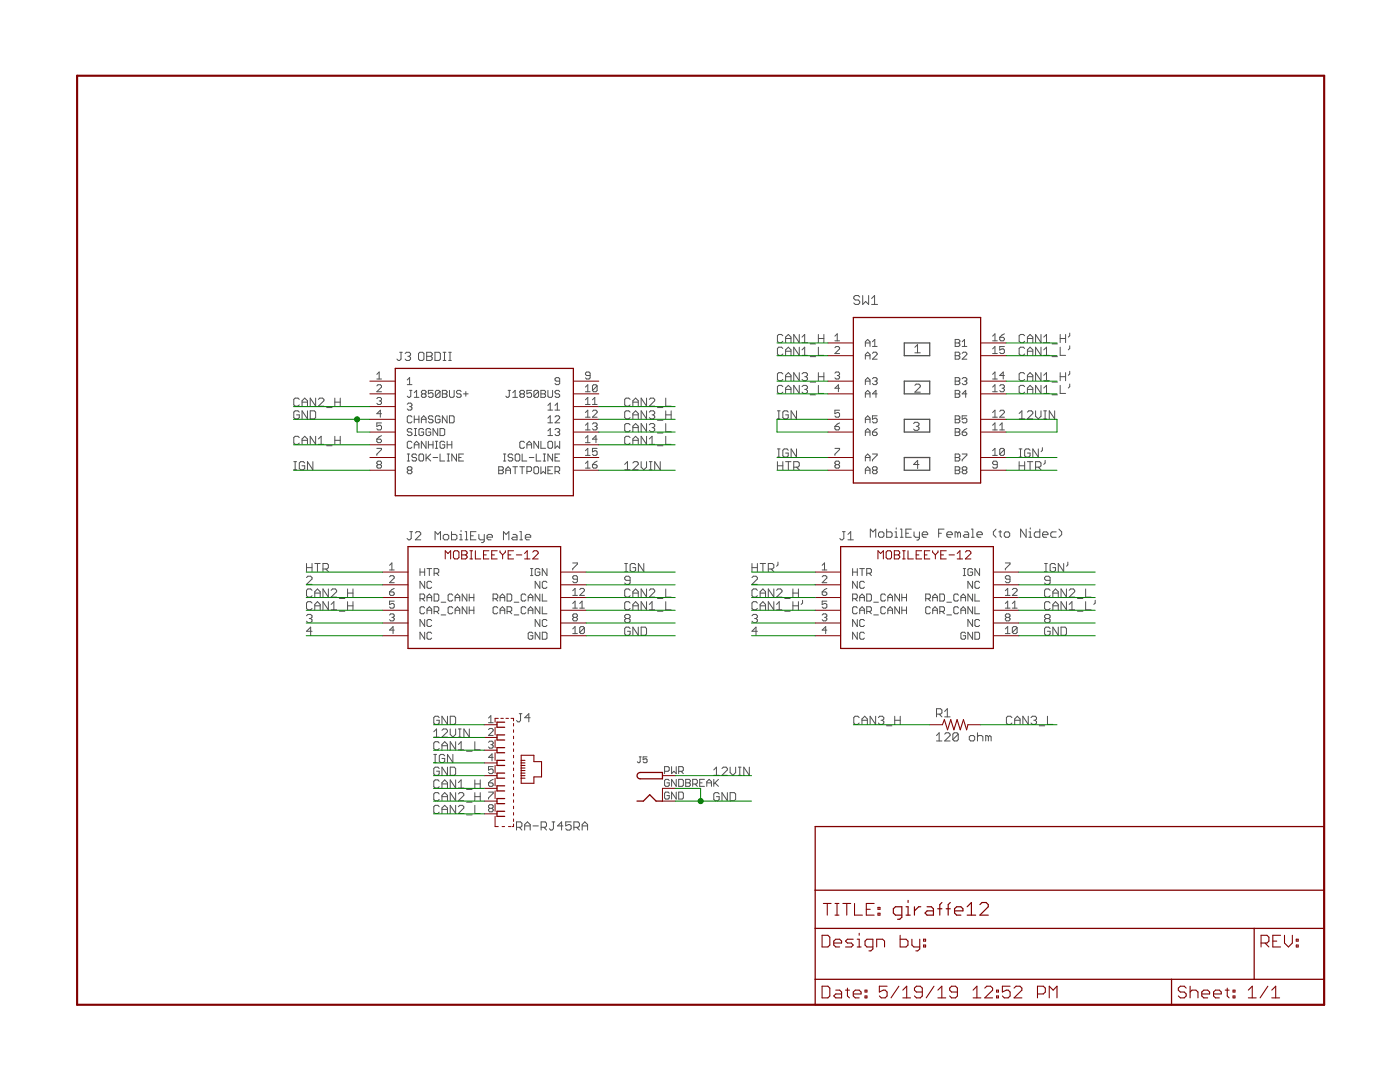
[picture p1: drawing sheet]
<?xml version="1.0" encoding="utf-8"?>
<!DOCTYPE eagle SYSTEM "eagle.dtd">
<!--
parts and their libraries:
SparkFun-Aesthetics: Licensing: Creative Commons ShareAlike 4.0 International - https://creativecommons.org/licenses/by-sa/4.0
SparkFun-Aesthetics: Released under the Creative Commons Attribution Share-Alike 4.0 License
SparkFun-Aesthetics: https://creativecommons.org/licenses/by-sa/4.0
-->
<eagle version="9.2.2">
<drawing>
<settings>
<setting alwaysvectorfont="yes"/>
<setting keepoldvectorfont="yes"/>
<setting verticaltext="up"/>
</settings>
<grid distance="0.1" unitdist="inch" unit="inch" style="lines" multiple="1" display="no" altdistance="0.01" altunitdist="inch" altunit="inch"/>
<schematic xreflabel="%F%N/%S.%C%R" xrefpart="/%S.%C%R">
<libraries>
<library name="comma.ai">
<symbols>
<symbol name="MOBILEEYE-12">
<pin name="HTR" x="-20.32" y="5.08" length="middle"/>
<pin name="NC" x="-20.32" y="2.54" length="middle"/>
<pin name="NC@1" x="-20.32" y="-5.08" length="middle"/>
<pin name="NC@2" x="-20.32" y="-7.62" length="middle"/>
<pin name="RAD_CANH" x="-20.32" y="0" length="middle"/>
<pin name="CAR_CANH" x="-20.32" y="-2.54" length="middle"/>
<pin name="IGN" x="20.32" y="5.08" length="middle" rot="R180"/>
<pin name="GND" x="20.32" y="-7.62" length="middle" rot="R180"/>
<pin name="NC@4" x="20.32" y="-5.08" length="middle" rot="R180"/>
<pin name="NC@5" x="20.32" y="2.54" length="middle" rot="R180"/>
<pin name="RAD_CANL" x="20.32" y="0" length="middle" rot="R180"/>
<pin name="CAR_CANL" x="20.32" y="-2.54" length="middle" rot="R180"/>
<wire x1="-15.24" y1="-10.16" x2="-15.24" y2="10.16" width="0.254" layer="94"/>
<wire x1="-15.24" y1="10.16" x2="15.24" y2="10.16" width="0.254" layer="94"/>
<wire x1="15.24" y1="10.16" x2="15.24" y2="-10.16" width="0.254" layer="94"/>
<wire x1="15.24" y1="-10.16" x2="-15.24" y2="-10.16" width="0.254" layer="94"/>
<text x="-15.494" y="11.43" size="1.778" layer="95">&gt;NAME</text>
<text x="-7.874" y="7.62" size="1.778" layer="94">MOBILEEYE-12</text>
</symbol>
<symbol name="JACK8SH">
<wire x1="1.524" y1="10.668" x2="0" y2="10.668" width="0.254" layer="94"/>
<wire x1="0" y1="10.668" x2="0" y2="9.652" width="0.254" layer="94"/>
<wire x1="0" y1="9.652" x2="1.524" y2="9.652" width="0.254" layer="94"/>
<wire x1="1.524" y1="8.128" x2="0" y2="8.128" width="0.254" layer="94"/>
<wire x1="0" y1="8.128" x2="0" y2="7.112" width="0.254" layer="94"/>
<wire x1="0" y1="7.112" x2="1.524" y2="7.112" width="0.254" layer="94"/>
<wire x1="1.524" y1="5.588" x2="0" y2="5.588" width="0.254" layer="94"/>
<wire x1="0" y1="5.588" x2="0" y2="4.572" width="0.254" layer="94"/>
<wire x1="0" y1="4.572" x2="1.524" y2="4.572" width="0.254" layer="94"/>
<wire x1="1.524" y1="3.048" x2="0" y2="3.048" width="0.254" layer="94"/>
<wire x1="0" y1="3.048" x2="0" y2="2.032" width="0.254" layer="94"/>
<wire x1="0" y1="2.032" x2="1.524" y2="2.032" width="0.254" layer="94"/>
<wire x1="1.524" y1="0.508" x2="0" y2="0.508" width="0.254" layer="94"/>
<wire x1="0" y1="0.508" x2="0" y2="-0.508" width="0.254" layer="94"/>
<wire x1="0" y1="-0.508" x2="1.524" y2="-0.508" width="0.254" layer="94"/>
<wire x1="1.524" y1="-2.032" x2="0" y2="-2.032" width="0.254" layer="94"/>
<wire x1="0" y1="-2.032" x2="0" y2="-3.048" width="0.254" layer="94"/>
<wire x1="0" y1="-3.048" x2="1.524" y2="-3.048" width="0.254" layer="94"/>
<wire x1="1.524" y1="-4.572" x2="0" y2="-4.572" width="0.254" layer="94"/>
<wire x1="0" y1="-4.572" x2="0" y2="-5.588" width="0.254" layer="94"/>
<wire x1="0" y1="-5.588" x2="1.524" y2="-5.588" width="0.254" layer="94"/>
<wire x1="1.524" y1="-7.112" x2="0" y2="-7.112" width="0.254" layer="94"/>
<wire x1="0" y1="-7.112" x2="0" y2="-8.128" width="0.254" layer="94"/>
<wire x1="0" y1="-8.128" x2="1.524" y2="-8.128" width="0.254" layer="94"/>
<wire x1="-0.381" y1="-10.16" x2="0.254" y2="-10.16" width="0.127" layer="94"/>
<wire x1="1.016" y1="-10.16" x2="1.524" y2="-10.16" width="0.127" layer="94"/>
<wire x1="2.286" y1="-10.16" x2="2.794" y2="-10.16" width="0.127" layer="94"/>
<wire x1="3.048" y1="-10.16" x2="3.302" y2="-10.16" width="0.127" layer="94"/>
<wire x1="3.302" y1="-10.16" x2="3.302" y2="-9.652" width="0.127" layer="94"/>
<wire x1="3.302" y1="9.906" x2="3.302" y2="10.414" width="0.127" layer="94"/>
<wire x1="3.302" y1="10.922" x2="3.302" y2="11.43" width="0.127" layer="94"/>
<wire x1="3.302" y1="11.43" x2="2.794" y2="11.43" width="0.127" layer="94"/>
<wire x1="2.286" y1="11.43" x2="1.778" y2="11.43" width="0.127" layer="94"/>
<wire x1="1.27" y1="11.43" x2="0.762" y2="11.43" width="0.127" layer="94"/>
<wire x1="0.254" y1="11.43" x2="-0.381" y2="11.43" width="0.127" layer="94"/>
<wire x1="-0.381" y1="11.43" x2="-0.381" y2="10.668" width="0.127" layer="94"/>
<wire x1="-0.381" y1="9.652" x2="-0.381" y2="8.128" width="0.127" layer="94"/>
<wire x1="-0.381" y1="7.112" x2="-0.381" y2="5.588" width="0.127" layer="94"/>
<wire x1="-0.381" y1="4.572" x2="-0.381" y2="3.048" width="0.127" layer="94"/>
<wire x1="-0.381" y1="2.032" x2="-0.381" y2="0.508" width="0.127" layer="94"/>
<wire x1="-0.381" y1="-0.508" x2="-0.381" y2="-2.032" width="0.127" layer="94"/>
<wire x1="-0.381" y1="-3.048" x2="-0.381" y2="-4.572" width="0.127" layer="94"/>
<wire x1="-0.381" y1="-5.588" x2="-0.381" y2="-7.112" width="0.127" layer="94"/>
<wire x1="-0.381" y1="-8.128" x2="-0.381" y2="-10.16" width="0.127" layer="94"/>
<wire x1="4.826" y1="4.064" x2="4.826" y2="3.048" width="0.1998" layer="94"/>
<wire x1="4.826" y1="3.048" x2="4.826" y2="2.54" width="0.1998" layer="94"/>
<wire x1="4.826" y1="2.54" x2="4.826" y2="2.032" width="0.1998" layer="94"/>
<wire x1="4.826" y1="2.032" x2="4.826" y2="1.524" width="0.1998" layer="94"/>
<wire x1="4.826" y1="1.524" x2="4.826" y2="1.016" width="0.1998" layer="94"/>
<wire x1="4.826" y1="1.016" x2="4.826" y2="0.508" width="0.1998" layer="94"/>
<wire x1="4.826" y1="0.508" x2="4.826" y2="0" width="0.1998" layer="94"/>
<wire x1="4.826" y1="0" x2="4.826" y2="-0.508" width="0.1998" layer="94"/>
<wire x1="4.826" y1="-0.508" x2="4.826" y2="-1.524" width="0.1998" layer="94"/>
<wire x1="4.826" y1="-1.524" x2="7.366" y2="-1.524" width="0.1998" layer="94"/>
<wire x1="7.366" y1="-1.524" x2="7.366" y2="-0.254" width="0.1998" layer="94"/>
<wire x1="7.366" y1="-0.254" x2="8.89" y2="-0.254" width="0.1998" layer="94"/>
<wire x1="8.89" y1="-0.254" x2="8.89" y2="2.794" width="0.1998" layer="94"/>
<wire x1="8.89" y1="2.794" x2="7.366" y2="2.794" width="0.1998" layer="94"/>
<wire x1="7.366" y1="2.794" x2="7.366" y2="4.064" width="0.1998" layer="94"/>
<wire x1="7.366" y1="4.064" x2="4.826" y2="4.064" width="0.1998" layer="94"/>
<wire x1="4.826" y1="3.048" x2="5.588" y2="3.048" width="0.1998" layer="94"/>
<wire x1="4.826" y1="2.54" x2="5.588" y2="2.54" width="0.1998" layer="94"/>
<wire x1="4.826" y1="2.032" x2="5.588" y2="2.032" width="0.1998" layer="94"/>
<wire x1="4.826" y1="1.524" x2="5.588" y2="1.524" width="0.1998" layer="94"/>
<wire x1="4.826" y1="1.016" x2="5.588" y2="1.016" width="0.1998" layer="94"/>
<wire x1="4.826" y1="0.508" x2="5.588" y2="0.508" width="0.1998" layer="94"/>
<wire x1="4.826" y1="0" x2="5.588" y2="0" width="0.1998" layer="94"/>
<wire x1="4.826" y1="-0.508" x2="5.588" y2="-0.508" width="0.1998" layer="94"/>
<wire x1="3.302" y1="8.636" x2="3.302" y2="9.144" width="0.127" layer="94"/>
<wire x1="3.302" y1="7.366" x2="3.302" y2="7.874" width="0.127" layer="94"/>
<wire x1="3.302" y1="6.096" x2="3.302" y2="6.604" width="0.127" layer="94"/>
<wire x1="3.302" y1="4.826" x2="3.302" y2="5.334" width="0.127" layer="94"/>
<wire x1="3.302" y1="3.556" x2="3.302" y2="4.064" width="0.127" layer="94"/>
<wire x1="3.302" y1="2.286" x2="3.302" y2="2.794" width="0.127" layer="94"/>
<wire x1="3.302" y1="1.016" x2="3.302" y2="1.524" width="0.127" layer="94"/>
<wire x1="3.302" y1="-0.254" x2="3.302" y2="0.254" width="0.127" layer="94"/>
<wire x1="3.302" y1="-1.524" x2="3.302" y2="-1.016" width="0.127" layer="94"/>
<wire x1="3.302" y1="-2.794" x2="3.302" y2="-2.286" width="0.127" layer="94"/>
<wire x1="3.302" y1="-4.064" x2="3.302" y2="-3.556" width="0.127" layer="94"/>
<wire x1="3.302" y1="-5.334" x2="3.302" y2="-4.826" width="0.127" layer="94"/>
<wire x1="3.302" y1="-6.604" x2="3.302" y2="-6.096" width="0.127" layer="94"/>
<wire x1="3.302" y1="-7.874" x2="3.302" y2="-7.366" width="0.127" layer="94"/>
<wire x1="3.302" y1="-9.144" x2="3.302" y2="-8.636" width="0.127" layer="94"/>
<text x="3.81" y="10.668" size="1.778" layer="95">&gt;NAME</text>
<text x="3.81" y="-10.922" size="1.778" layer="96">&gt;VALUE</text>
<pin name="1" x="-2.54" y="10.16" visible="pad" length="short" direction="pas" swaplevel="1"/>
<pin name="2" x="-2.54" y="7.62" visible="pad" length="short" direction="pas" swaplevel="1"/>
<pin name="3" x="-2.54" y="5.08" visible="pad" length="short" direction="pas" swaplevel="1"/>
<pin name="4" x="-2.54" y="2.54" visible="pad" length="short" direction="pas" swaplevel="1"/>
<pin name="5" x="-2.54" y="0" visible="pad" length="short" direction="pas" swaplevel="1"/>
<pin name="6" x="-2.54" y="-2.54" visible="pad" length="short" direction="pas" swaplevel="1"/>
<pin name="7" x="-2.54" y="-5.08" visible="pad" length="short" direction="pas" swaplevel="1"/>
<pin name="8" x="-2.54" y="-7.62" visible="pad" length="short" direction="pas" swaplevel="1"/>
</symbol>
<symbol name="OBDII">
<wire x1="-17.78" y1="12.7" x2="-17.78" y2="-12.7" width="0.254" layer="94"/>
<wire x1="-17.78" y1="-12.7" x2="17.78" y2="-12.7" width="0.254" layer="94"/>
<wire x1="17.78" y1="-12.7" x2="17.78" y2="12.7" width="0.254" layer="94"/>
<wire x1="17.78" y1="12.7" x2="-17.78" y2="12.7" width="0.254" layer="94"/>
<pin name="1" x="-22.86" y="10.16" length="middle"/>
<pin name="J1850BUS+" x="-22.86" y="7.62" length="middle"/>
<pin name="3" x="-22.86" y="5.08" length="middle"/>
<pin name="CHASGND" x="-22.86" y="2.54" length="middle"/>
<pin name="SIGGND" x="-22.86" y="0" length="middle"/>
<pin name="CANHIGH" x="-22.86" y="-2.54" length="middle"/>
<pin name="ISOK-LINE" x="-22.86" y="-5.08" length="middle"/>
<pin name="8" x="-22.86" y="-7.62" length="middle"/>
<pin name="9" x="22.86" y="10.16" length="middle" rot="R180"/>
<pin name="J1850BUS" x="22.86" y="7.62" length="middle" rot="R180"/>
<pin name="11" x="22.86" y="5.08" length="middle" rot="R180"/>
<pin name="12" x="22.86" y="2.54" length="middle" rot="R180"/>
<pin name="13" x="22.86" y="0" length="middle" rot="R180"/>
<pin name="CANLOW" x="22.86" y="-2.54" length="middle" rot="R180"/>
<pin name="ISOL-LINE" x="22.86" y="-5.08" length="middle" rot="R180"/>
<pin name="BATTPOWER" x="22.86" y="-7.62" length="middle" rot="R180"/>
<text x="-17.526" y="14.224" size="1.778" layer="95">&gt;NAME</text>
</symbol>
</symbols>
<devicesets>
<deviceset name="MOBILEEYE-12" prefix="J" uservalue="yes">
<gates>
<gate name="G$1" symbol="MOBILEEYE-12" x="0" y="0"/>
</gates>
<devices>
<device name="MALE" package="2X6-TE-RA">
<connects>
<connect gate="G$1" pin="CAR_CANH" pad="5"/>
<connect gate="G$1" pin="CAR_CANL" pad="11"/>
<connect gate="G$1" pin="GND" pad="10"/>
<connect gate="G$1" pin="HTR" pad="1"/>
<connect gate="G$1" pin="IGN" pad="7"/>
<connect gate="G$1" pin="NC" pad="2"/>
<connect gate="G$1" pin="NC@1" pad="3"/>
<connect gate="G$1" pin="NC@2" pad="4"/>
<connect gate="G$1" pin="NC@4" pad="8"/>
<connect gate="G$1" pin="NC@5" pad="9"/>
<connect gate="G$1" pin="RAD_CANH" pad="6"/>
<connect gate="G$1" pin="RAD_CANL" pad="12"/>
</connects>
<technologies>
<technology name=""/>
</technologies>
</device>
<device name="FEMALE" package="2X6-TE-FEMALE">
<connects>
<connect gate="G$1" pin="CAR_CANH" pad="5"/>
<connect gate="G$1" pin="CAR_CANL" pad="11"/>
<connect gate="G$1" pin="GND" pad="10"/>
<connect gate="G$1" pin="HTR" pad="1"/>
<connect gate="G$1" pin="IGN" pad="7"/>
<connect gate="G$1" pin="NC" pad="2"/>
<connect gate="G$1" pin="NC@1" pad="3"/>
<connect gate="G$1" pin="NC@2" pad="4"/>
<connect gate="G$1" pin="NC@4" pad="8"/>
<connect gate="G$1" pin="NC@5" pad="9"/>
<connect gate="G$1" pin="RAD_CANH" pad="6"/>
<connect gate="G$1" pin="RAD_CANL" pad="12"/>
</connects>
<technologies>
<technology name=""/>
</technologies>
</device>
</devices>
</deviceset>
<deviceset name="RA-RJ45" prefix="J">
<gates>
<gate name="G$1" symbol="JACK8SH" x="0" y="0"/>
</gates>
<devices>
<device name="RA" package="RA-RJ45">
<connects>
<connect gate="G$1" pin="1" pad="1"/>
<connect gate="G$1" pin="2" pad="2"/>
<connect gate="G$1" pin="3" pad="3"/>
<connect gate="G$1" pin="4" pad="4"/>
<connect gate="G$1" pin="5" pad="5"/>
<connect gate="G$1" pin="6" pad="6"/>
<connect gate="G$1" pin="7" pad="7"/>
<connect gate="G$1" pin="8" pad="8"/>
</connects>
<technologies>
<technology name=""/>
</technologies>
</device>
<device name="RA-2" package="RA-RJ45-2">
<connects>
<connect gate="G$1" pin="1" pad="1"/>
<connect gate="G$1" pin="2" pad="2"/>
<connect gate="G$1" pin="3" pad="3"/>
<connect gate="G$1" pin="4" pad="4"/>
<connect gate="G$1" pin="5" pad="5"/>
<connect gate="G$1" pin="6" pad="6"/>
<connect gate="G$1" pin="7" pad="7"/>
<connect gate="G$1" pin="8" pad="8"/>
</connects>
<technologies>
<technology name=""/>
</technologies>
</device>
</devices>
</deviceset>
<deviceset name="OBDII-FEMALE" prefix="J">
<gates>
<gate name="G$1" symbol="OBDII" x="0" y="0"/>
</gates>
<devices>
<device name="FEMALE" package="OBDII-FEMALE">
<connects>
<connect gate="G$1" pin="1" pad="1"/>
<connect gate="G$1" pin="11" pad="11"/>
<connect gate="G$1" pin="12" pad="12"/>
<connect gate="G$1" pin="13" pad="13"/>
<connect gate="G$1" pin="3" pad="3"/>
<connect gate="G$1" pin="8" pad="8"/>
<connect gate="G$1" pin="9" pad="9"/>
<connect gate="G$1" pin="BATTPOWER" pad="16"/>
<connect gate="G$1" pin="CANHIGH" pad="6"/>
<connect gate="G$1" pin="CANLOW" pad="14"/>
<connect gate="G$1" pin="CHASGND" pad="4"/>
<connect gate="G$1" pin="ISOK-LINE" pad="7"/>
<connect gate="G$1" pin="ISOL-LINE" pad="15"/>
<connect gate="G$1" pin="J1850BUS" pad="10"/>
<connect gate="G$1" pin="J1850BUS+" pad="2"/>
<connect gate="G$1" pin="SIGGND" pad="5"/>
</connects>
<technologies>
<technology name=""/>
</technologies>
</device>
<device name="-CUT" package="OBDII-FEMALE-MIDCUT">
<connects>
<connect gate="G$1" pin="1" pad="1"/>
<connect gate="G$1" pin="11" pad="11"/>
<connect gate="G$1" pin="12" pad="12"/>
<connect gate="G$1" pin="13" pad="13"/>
<connect gate="G$1" pin="3" pad="3"/>
<connect gate="G$1" pin="8" pad="8"/>
<connect gate="G$1" pin="9" pad="9"/>
<connect gate="G$1" pin="BATTPOWER" pad="16"/>
<connect gate="G$1" pin="CANHIGH" pad="6"/>
<connect gate="G$1" pin="CANLOW" pad="14"/>
<connect gate="G$1" pin="CHASGND" pad="4"/>
<connect gate="G$1" pin="ISOK-LINE" pad="7"/>
<connect gate="G$1" pin="ISOL-LINE" pad="15"/>
<connect gate="G$1" pin="J1850BUS" pad="10"/>
<connect gate="G$1" pin="J1850BUS+" pad="2"/>
<connect gate="G$1" pin="SIGGND" pad="5"/>
</connects>
<technologies>
<technology name=""/>
</technologies>
</device>
</devices>
</deviceset>
</devicesets>
</library>
<library name="adafruit">
<symbols>
<symbol name="DCBARREL">
<wire x1="0" y1="0" x2="0" y2="-2.54" width="0.1524" layer="94"/>
<wire x1="0" y1="-2.54" x2="-1.27" y2="-2.54" width="0.254" layer="94"/>
<wire x1="-5.08" y1="-2.54" x2="-3.81" y2="-2.54" width="0.254" layer="94"/>
<wire x1="-3.81" y1="-2.54" x2="-2.54" y2="-1.27" width="0.254" layer="94"/>
<wire x1="-2.54" y1="-1.27" x2="-1.27" y2="-2.54" width="0.254" layer="94"/>
<wire x1="0" y1="3.175" x2="0" y2="1.905" width="0.254" layer="94"/>
<wire x1="-4.445" y1="3.175" x2="-4.445" y2="1.905" width="0.254" layer="94" curve="180"/>
<wire x1="0" y1="1.905" x2="-4.445" y2="1.905" width="0.254" layer="94"/>
<wire x1="0" y1="3.175" x2="-4.445" y2="3.175" width="0.254" layer="94"/>
<text x="-5.08" y="5.08" size="1.27" layer="95">&gt;NAME</text>
<text x="-5.08" y="-5.08" size="1.27" layer="96">&gt;VALUE</text>
<pin name="PWR" x="2.54" y="2.54" visible="pad" length="short" direction="pwr" rot="R180"/>
<pin name="GNDBREAK" x="2.54" y="0" visible="pad" length="short" direction="pwr" rot="R180"/>
<pin name="GND" x="2.54" y="-2.54" visible="pad" length="short" direction="pwr" rot="R180"/>
</symbol>
</symbols>
<devicesets>
<deviceset name="DCBARREL" prefix="CN" uservalue="yes">
<gates>
<gate name="G$1" symbol="DCBARREL" x="0" y="0"/>
</gates>
<devices>
<device name="PTH" package="DCJACK_2MM_PTH">
<connects>
<connect gate="G$1" pin="GND" pad="GND"/>
<connect gate="G$1" pin="GNDBREAK" pad="GNDBREAK"/>
<connect gate="G$1" pin="PWR" pad="PWR"/>
</connects>
<technologies>
<technology name=""/>
</technologies>
</device>
<device name="SMT" package="DCJACK_2MM_SMT">
<connects>
<connect gate="G$1" pin="GND" pad="GNDBREAK"/>
<connect gate="G$1" pin="GNDBREAK" pad="GND"/>
<connect gate="G$1" pin="PWR" pad="PWR1"/>
</connects>
<technologies>
<technology name=""/>
</technologies>
</device>
</devices>
</deviceset>
</devicesets>
</library>
<library name="comma.ai">
<symbols>
<symbol name="4XDPST" library_locally_modified="yes">
<pin name="A1" x="-17.78" y="10.16" length="middle"/>
<pin name="A2" x="-17.78" y="7.62" length="middle"/>
<pin name="A3" x="-17.78" y="2.54" length="middle"/>
<pin name="A4" x="-17.78" y="0" length="middle"/>
<pin name="A5" x="-17.78" y="-5.08" length="middle"/>
<pin name="A6" x="-17.78" y="-7.62" length="middle"/>
<pin name="A7" x="-17.78" y="-12.7" length="middle"/>
<pin name="A8" x="-17.78" y="-15.24" length="middle"/>
<pin name="B1" x="17.78" y="10.16" length="middle" rot="R180"/>
<pin name="B2" x="17.78" y="7.62" length="middle" rot="R180"/>
<pin name="B3" x="17.78" y="2.54" length="middle" rot="R180"/>
<pin name="B4" x="17.78" y="0" length="middle" rot="R180"/>
<pin name="B5" x="17.78" y="-5.08" length="middle" rot="R180"/>
<pin name="B6" x="17.78" y="-7.62" length="middle" rot="R180"/>
<pin name="B7" x="17.78" y="-12.7" length="middle" rot="R180"/>
<pin name="B8" x="17.78" y="-15.24" length="middle" rot="R180"/>
<wire x1="-12.7" y1="-17.78" x2="-12.7" y2="15.24" width="0.254" layer="94"/>
<wire x1="-12.7" y1="15.24" x2="12.7" y2="15.24" width="0.254" layer="94"/>
<wire x1="12.7" y1="15.24" x2="12.7" y2="-17.78" width="0.254" layer="94"/>
<wire x1="12.7" y1="-17.78" x2="-12.7" y2="-17.78" width="0.254" layer="94"/>
<wire x1="-2.54" y1="10.16" x2="-2.54" y2="7.62" width="0.254" layer="97"/>
<wire x1="-2.54" y1="7.62" x2="2.54" y2="7.62" width="0.254" layer="97"/>
<wire x1="2.54" y1="7.62" x2="2.54" y2="10.16" width="0.254" layer="97"/>
<wire x1="2.54" y1="10.16" x2="-2.54" y2="10.16" width="0.254" layer="97"/>
<wire x1="-2.54" y1="2.54" x2="2.54" y2="2.54" width="0.254" layer="97"/>
<wire x1="2.54" y1="2.54" x2="2.54" y2="0" width="0.254" layer="97"/>
<wire x1="2.54" y1="0" x2="-2.54" y2="0" width="0.254" layer="97"/>
<wire x1="-2.54" y1="0" x2="-2.54" y2="2.54" width="0.254" layer="97"/>
<wire x1="-2.54" y1="-5.08" x2="2.54" y2="-5.08" width="0.254" layer="97"/>
<wire x1="2.54" y1="-5.08" x2="2.54" y2="-7.62" width="0.254" layer="97"/>
<wire x1="2.54" y1="-7.62" x2="-2.54" y2="-7.62" width="0.254" layer="97"/>
<wire x1="-2.54" y1="-7.62" x2="-2.54" y2="-5.08" width="0.254" layer="97"/>
<wire x1="-2.54" y1="-12.7" x2="-2.54" y2="-15.24" width="0.254" layer="97"/>
<wire x1="-2.54" y1="-15.24" x2="2.54" y2="-15.24" width="0.254" layer="97"/>
<wire x1="2.54" y1="-15.24" x2="2.54" y2="-12.7" width="0.254" layer="97"/>
<wire x1="2.54" y1="-12.7" x2="-2.54" y2="-12.7" width="0.254" layer="97"/>
<text x="-12.7" y="17.78" size="1.9304" layer="95">&gt;NAME</text>
<text x="-0.508" y="8.128" size="1.778" layer="97">1</text>
<text x="-0.508" y="0.254" size="1.778" layer="97">2</text>
<text x="-0.762" y="-7.366" size="1.778" layer="97">3</text>
<text x="-0.762" y="-14.986" size="1.778" layer="97">4</text>
</symbol>
</symbols>
<devicesets>
<deviceset name="4XDPST" locally_modified="yes" prefix="SW" library_locally_modified="yes">
<gates>
<gate name="G$1" symbol="4XDPST" x="0" y="2.54"/>
</gates>
<devices>
<device name="SMT" package="4-DPST">
<connects>
<connect gate="G$1" pin="A1" pad="1"/>
<connect gate="G$1" pin="A2" pad="2"/>
<connect gate="G$1" pin="A3" pad="3"/>
<connect gate="G$1" pin="A4" pad="4"/>
<connect gate="G$1" pin="A5" pad="5"/>
<connect gate="G$1" pin="A6" pad="6"/>
<connect gate="G$1" pin="A7" pad="7"/>
<connect gate="G$1" pin="A8" pad="8"/>
<connect gate="G$1" pin="B1" pad="16"/>
<connect gate="G$1" pin="B2" pad="15"/>
<connect gate="G$1" pin="B3" pad="14"/>
<connect gate="G$1" pin="B4" pad="13"/>
<connect gate="G$1" pin="B5" pad="12"/>
<connect gate="G$1" pin="B6" pad="11"/>
<connect gate="G$1" pin="B7" pad="10"/>
<connect gate="G$1" pin="B8" pad="9"/>
</connects>
<package3dinstances>
<package3dinstance package3d_urn="urn:adsk.eagle:package:562447/1"/>
</package3dinstances>
<technologies>
<technology name=""/>
</technologies>
</device>
</devices>
</deviceset>
</devicesets>
</library>
<library name="SparkFun-Aesthetics">
<symbols>
<symbol name="LETTER_L">
<wire x1="0" y1="185.42" x2="248.92" y2="185.42" width="0.4064" layer="94"/>
<wire x1="248.92" y1="185.42" x2="248.92" y2="0" width="0.4064" layer="94"/>
<wire x1="0" y1="185.42" x2="0" y2="0" width="0.4064" layer="94"/>
<wire x1="0" y1="0" x2="248.92" y2="0" width="0.4064" layer="94"/>
</symbol>
<symbol name="DOCFIELD">
<wire x1="0" y1="0" x2="71.12" y2="0" width="0.254" layer="94"/>
<wire x1="101.6" y1="15.24" x2="87.63" y2="15.24" width="0.254" layer="94"/>
<wire x1="0" y1="0" x2="0" y2="5.08" width="0.254" layer="94"/>
<wire x1="0" y1="5.08" x2="71.12" y2="5.08" width="0.254" layer="94"/>
<wire x1="0" y1="5.08" x2="0" y2="15.24" width="0.254" layer="94"/>
<wire x1="101.6" y1="15.24" x2="101.6" y2="5.08" width="0.254" layer="94"/>
<wire x1="71.12" y1="5.08" x2="71.12" y2="0" width="0.254" layer="94"/>
<wire x1="71.12" y1="5.08" x2="87.63" y2="5.08" width="0.254" layer="94"/>
<wire x1="71.12" y1="0" x2="101.6" y2="0" width="0.254" layer="94"/>
<wire x1="87.63" y1="15.24" x2="87.63" y2="5.08" width="0.254" layer="94"/>
<wire x1="87.63" y1="15.24" x2="0" y2="15.24" width="0.254" layer="94"/>
<wire x1="87.63" y1="5.08" x2="101.6" y2="5.08" width="0.254" layer="94"/>
<wire x1="101.6" y1="5.08" x2="101.6" y2="0" width="0.254" layer="94"/>
<wire x1="0" y1="15.24" x2="0" y2="22.86" width="0.254" layer="94"/>
<wire x1="101.6" y1="35.56" x2="0" y2="35.56" width="0.254" layer="94"/>
<wire x1="101.6" y1="35.56" x2="101.6" y2="22.86" width="0.254" layer="94"/>
<wire x1="0" y1="22.86" x2="101.6" y2="22.86" width="0.254" layer="94"/>
<wire x1="0" y1="22.86" x2="0" y2="35.56" width="0.254" layer="94"/>
<wire x1="101.6" y1="22.86" x2="101.6" y2="15.24" width="0.254" layer="94"/>
<text x="1.27" y="1.27" size="2.54" layer="94" font="vector">Date:</text>
<text x="12.7" y="1.27" size="2.54" layer="94" font="vector">&gt;LAST_DATE_TIME</text>
<text x="72.39" y="1.27" size="2.54" layer="94" font="vector">Sheet:</text>
<text x="86.36" y="1.27" size="2.54" layer="94" font="vector">&gt;SHEET</text>
<text x="88.9" y="11.43" size="2.54" layer="94" font="vector">REV:</text>
<text x="1.524" y="17.78" size="2.54" layer="94" font="vector">TITLE:</text>
<text x="15.494" y="17.78" size="2.7432" layer="94" font="vector">&gt;DRAWING_NAME</text>
<text x="1.27" y="11.43" size="2.54" layer="94">Design by:</text>
</symbol>
</symbols>
<devicesets>
<deviceset name="FRAME-LETTER" prefix="FRAME">
<gates>
<gate name="G$1" symbol="LETTER_L" x="0" y="0"/>
<gate name="V" symbol="DOCFIELD" x="147.32" y="0" addlevel="must"/>
</gates>
<devices>
<device name="" package="CREATIVE_COMMONS">
<technologies>
<technology name=""/>
</technologies>
</device>
<device name="NO_PACKAGE" package="DUMMY">
<technologies>
<technology name="">
<attribute name="DESIGNER" value="Nobody" constant="no"/>
<attribute name="VERSION" value="v01" constant="no"/>
</technology>
</technologies>
</device>
</devices>
</deviceset>
</devicesets>
</library>
<library name="comma.ai">
<symbols>
<symbol name="R">
<wire x1="-2.54" y1="0" x2="-2.159" y2="1.016" width="0.2032" layer="94"/>
<wire x1="-2.159" y1="1.016" x2="-1.524" y2="-1.016" width="0.2032" layer="94"/>
<wire x1="-1.524" y1="-1.016" x2="-0.889" y2="1.016" width="0.2032" layer="94"/>
<wire x1="-0.889" y1="1.016" x2="-0.254" y2="-1.016" width="0.2032" layer="94"/>
<wire x1="-0.254" y1="-1.016" x2="0.381" y2="1.016" width="0.2032" layer="94"/>
<wire x1="0.381" y1="1.016" x2="1.016" y2="-1.016" width="0.2032" layer="94"/>
<wire x1="1.016" y1="-1.016" x2="1.651" y2="1.016" width="0.2032" layer="94"/>
<wire x1="1.651" y1="1.016" x2="2.286" y2="-1.016" width="0.2032" layer="94"/>
<wire x1="2.286" y1="-1.016" x2="2.54" y2="0" width="0.2032" layer="94"/>
<text x="-3.81" y="1.4986" size="1.778" layer="95">&gt;NAME</text>
<text x="-3.81" y="-3.302" size="1.778" layer="96">&gt;VALUE</text>
<pin name="2" x="5.08" y="0" visible="off" length="short" direction="pas" swaplevel="1" rot="R180"/>
<pin name="1" x="-5.08" y="0" visible="off" length="short" direction="pas" swaplevel="1"/>
</symbol>
</symbols>
<devicesets>
<deviceset name="R" prefix="R" uservalue="yes">
<gates>
<gate name="G$1" symbol="R" x="0" y="0"/>
</gates>
<devices>
<device name="0603" package="0603-R">
<connects>
<connect gate="G$1" pin="1" pad="1"/>
<connect gate="G$1" pin="2" pad="2"/>
</connects>
<package3dinstances>
<package3dinstance package3d_urn="urn:adsk.eagle:package:2653201/1"/>
</package3dinstances>
<technologies>
<technology name=""/>
</technologies>
</device>
<device name="0402" package="0402-R">
<connects>
<connect gate="G$1" pin="1" pad="1"/>
<connect gate="G$1" pin="2" pad="2"/>
</connects>
<package3dinstances>
<package3dinstance package3d_urn="urn:adsk.eagle:package:2653212/3"/>
</package3dinstances>
<technologies>
<technology name=""/>
</technologies>
</device>
<device name="1206" package="1206-R">
<connects>
<connect gate="G$1" pin="1" pad="1"/>
<connect gate="G$1" pin="2" pad="2"/>
</connects>
<package3dinstances>
<package3dinstance package3d_urn="urn:adsk.eagle:package:2653271/1"/>
</package3dinstances>
<technologies>
<technology name=""/>
</technologies>
</device>
<device name="0805" package="0805-R">
<connects>
<connect gate="G$1" pin="1" pad="1"/>
<connect gate="G$1" pin="2" pad="2"/>
</connects>
<package3dinstances>
<package3dinstance package3d_urn="urn:adsk.eagle:package:4720436/1"/>
</package3dinstances>
<technologies>
<technology name=""/>
</technologies>
</device>
</devices>
</deviceset>
</devicesets>
</library>
</libraries>
<attributes>
</attributes>
<variantdefs>
</variantdefs>
<classes>
<class number="0" name="default" width="0" drill="0">
</class>
</classes>
<parts>
<part name="J3" library="comma.ai" deviceset="OBDII-FEMALE" device="-CUT" value="OBDII-FEMALE-CUT"/>
<part name="J4" library="comma.ai" deviceset="RA-RJ45" device="RA"/>
<part name="J2" library="comma.ai" deviceset="MOBILEEYE-12" device="MALE"/>
<part name="J1" library="comma.ai" deviceset="MOBILEEYE-12" device="FEMALE"/>
<part name="SW1" library="comma.ai" deviceset="4XDPST" device="SMT" package3d_urn="urn:adsk.eagle:package:562447/1"/>
<part name="J5" library="adafruit" deviceset="DCBARREL" device="PTH"/>
<part name="FRAME1" library="SparkFun-Aesthetics" deviceset="FRAME-LETTER" device="NO_PACKAGE"/>
<part name="R1" library="comma.ai" deviceset="R" device="0603" package3d_urn="urn:adsk.eagle:package:2653201/1" value="120 ohm"/>
</parts>
<sheets>
<sheet>
<plain>
<text x="68.072" y="128.524" size="1.778" layer="97">OBDII</text>
<text x="71.374" y="92.71" size="1.778" layer="97">MobilEye Male</text>
<text x="158.242" y="93.218" size="1.778" layer="97">MobilEye Female (to Nidec)</text>
</plain>
<instances>
<instance part="J3" gate="G$1" x="81.28" y="114.3" smashed="yes">
<attribute name="NAME" x="63.754" y="128.524" size="1.778" layer="95"/>
</instance>
<instance part="J4" gate="G$1" x="83.82" y="45.72" smashed="yes">
<attribute name="NAME" x="87.63" y="56.388" size="1.778" layer="95"/>
<attribute name="VALUE" x="87.63" y="34.798" size="1.778" layer="96"/>
</instance>
<instance part="J2" gate="G$1" x="81.28" y="81.28" smashed="yes">
<attribute name="NAME" x="65.786" y="92.71" size="1.778" layer="95"/>
</instance>
<instance part="J1" gate="G$1" x="167.64" y="81.28" smashed="yes">
<attribute name="NAME" x="152.146" y="92.71" size="1.778" layer="95"/>
</instance>
<instance part="SW1" gate="G$1" x="167.64" y="121.92" smashed="yes">
<attribute name="NAME" x="154.94" y="139.7" size="1.9304" layer="95"/>
</instance>
<instance part="J5" gate="G$1" x="116.84" y="43.18" smashed="yes">
<attribute name="NAME" x="111.76" y="48.26" size="1.27" layer="95"/>
<attribute name="VALUE" x="111.76" y="38.1" size="1.27" layer="96"/>
</instance>
<instance part="FRAME1" gate="G$1" x="0" y="0" smashed="yes"/>
<instance part="FRAME1" gate="V" x="147.32" y="0" smashed="yes">
<attribute name="LAST_DATE_TIME" x="160.02" y="1.27" size="2.54" layer="94" font="vector"/>
<attribute name="SHEET" x="233.68" y="1.27" size="2.54" layer="94" font="vector"/>
<attribute name="DRAWING_NAME" x="162.814" y="17.78" size="2.7432" layer="94" font="vector"/>
</instance>
<instance part="R1" gate="G$1" x="175.26" y="55.88" smashed="yes">
<attribute name="NAME" x="171.45" y="57.3786" size="1.778" layer="95"/>
<attribute name="VALUE" x="171.45" y="52.578" size="1.778" layer="96"/>
</instance>
</instances>
<busses>
</busses>
<nets>
<net name="CAN2_H" class="0">
<segment>
<wire x1="58.42" y1="119.38" x2="43.18" y2="119.38" width="0.1524" layer="91"/>
<label x="43.18" y="119.38" size="1.778" layer="95"/>
<pinref part="J3" gate="G$1" pin="3"/>
</segment>
<segment>
<pinref part="J4" gate="G$1" pin="7"/>
<wire x1="81.28" y1="40.64" x2="71.12" y2="40.64" width="0.1524" layer="91"/>
<label x="71.12" y="40.64" size="1.778" layer="95"/>
</segment>
<segment>
<pinref part="J2" gate="G$1" pin="RAD_CANH"/>
<wire x1="60.96" y1="81.28" x2="45.72" y2="81.28" width="0.1524" layer="91"/>
<label x="45.72" y="81.28" size="1.778" layer="95"/>
</segment>
<segment>
<pinref part="J1" gate="G$1" pin="RAD_CANH"/>
<wire x1="147.32" y1="81.28" x2="134.62" y2="81.28" width="0.1524" layer="91"/>
<label x="134.62" y="81.28" size="1.778" layer="95"/>
</segment>
</net>
<net name="CAN1_H" class="0">
<segment>
<wire x1="58.42" y1="111.76" x2="43.18" y2="111.76" width="0.1524" layer="91"/>
<label x="43.18" y="111.76" size="1.778" layer="95"/>
<pinref part="J3" gate="G$1" pin="CANHIGH"/>
</segment>
<segment>
<pinref part="J4" gate="G$1" pin="6"/>
<wire x1="81.28" y1="43.18" x2="71.12" y2="43.18" width="0.1524" layer="91"/>
<label x="71.12" y="43.18" size="1.778" layer="95"/>
</segment>
<segment>
<pinref part="J2" gate="G$1" pin="CAR_CANH"/>
<wire x1="60.96" y1="78.74" x2="45.72" y2="78.74" width="0.1524" layer="91"/>
<label x="45.72" y="78.74" size="1.778" layer="95"/>
</segment>
<segment>
<pinref part="SW1" gate="G$1" pin="A1"/>
<wire x1="149.86" y1="132.08" x2="139.7" y2="132.08" width="0.1524" layer="91"/>
<label x="139.7" y="132.08" size="1.778" layer="95"/>
</segment>
</net>
<net name="CAN2_L" class="0">
<segment>
<wire x1="104.14" y1="119.38" x2="119.38" y2="119.38" width="0.1524" layer="91"/>
<label x="109.22" y="119.38" size="1.778" layer="95"/>
<pinref part="J3" gate="G$1" pin="11"/>
</segment>
<segment>
<pinref part="J4" gate="G$1" pin="8"/>
<wire x1="81.28" y1="38.1" x2="71.12" y2="38.1" width="0.1524" layer="91"/>
<label x="71.12" y="38.1" size="1.778" layer="95"/>
</segment>
<segment>
<pinref part="J2" gate="G$1" pin="RAD_CANL"/>
<wire x1="101.6" y1="81.28" x2="119.38" y2="81.28" width="0.1524" layer="91"/>
<label x="109.22" y="81.28" size="1.778" layer="95"/>
</segment>
<segment>
<pinref part="J1" gate="G$1" pin="RAD_CANL"/>
<wire x1="187.96" y1="81.28" x2="203.2" y2="81.28" width="0.1524" layer="91"/>
<label x="193.04" y="81.28" size="1.778" layer="95"/>
</segment>
</net>
<net name="12VIN" class="0">
<segment>
<wire x1="104.14" y1="106.68" x2="119.38" y2="106.68" width="0.1524" layer="91"/>
<label x="109.22" y="106.68" size="1.778" layer="95"/>
<pinref part="J3" gate="G$1" pin="BATTPOWER"/>
</segment>
<segment>
<pinref part="J4" gate="G$1" pin="2"/>
<wire x1="81.28" y1="53.34" x2="71.12" y2="53.34" width="0.1524" layer="91"/>
<label x="71.12" y="53.34" size="1.778" layer="95"/>
</segment>
<segment>
<wire x1="119.38" y1="45.72" x2="134.62" y2="45.72" width="0.1524" layer="91"/>
<label x="127" y="45.72" size="1.778" layer="95"/>
<pinref part="J5" gate="G$1" pin="PWR"/>
</segment>
<segment>
<pinref part="SW1" gate="G$1" pin="B6"/>
<wire x1="185.42" y1="114.3" x2="195.58" y2="114.3" width="0.1524" layer="91"/>
<pinref part="SW1" gate="G$1" pin="B5"/>
<wire x1="185.42" y1="116.84" x2="195.58" y2="116.84" width="0.1524" layer="91"/>
<label x="187.96" y="116.84" size="1.778" layer="95"/>
<wire x1="195.58" y1="114.3" x2="195.58" y2="116.84" width="0.1524" layer="91"/>
</segment>
</net>
<net name="GND" class="0">
<segment>
<pinref part="J1" gate="G$1" pin="GND"/>
<label x="193.04" y="73.66" size="1.778" layer="95"/>
<wire x1="187.96" y1="73.66" x2="203.2" y2="73.66" width="0.1524" layer="91"/>
</segment>
<segment>
<pinref part="J2" gate="G$1" pin="GND"/>
<wire x1="101.6" y1="73.66" x2="119.38" y2="73.66" width="0.1524" layer="91"/>
<label x="109.22" y="73.66" size="1.778" layer="95"/>
</segment>
<segment>
<label x="127" y="40.64" size="1.778" layer="95"/>
<wire x1="119.38" y1="40.64" x2="124.46" y2="40.64" width="0.1524" layer="91"/>
<pinref part="J5" gate="G$1" pin="GND"/>
<pinref part="J5" gate="G$1" pin="GNDBREAK"/>
<wire x1="124.46" y1="40.64" x2="134.62" y2="40.64" width="0.1524" layer="91"/>
<wire x1="119.38" y1="43.18" x2="124.46" y2="43.18" width="0.1524" layer="91"/>
<wire x1="124.46" y1="43.18" x2="124.46" y2="40.64" width="0.1524" layer="91"/>
<junction x="124.46" y="40.64"/>
</segment>
<segment>
<wire x1="58.42" y1="116.84" x2="55.88" y2="116.84" width="0.1524" layer="91"/>
<label x="43.18" y="116.84" size="1.778" layer="95"/>
<pinref part="J3" gate="G$1" pin="CHASGND"/>
<pinref part="J3" gate="G$1" pin="SIGGND"/>
<wire x1="55.88" y1="116.84" x2="43.18" y2="116.84" width="0.1524" layer="91"/>
<wire x1="58.42" y1="114.3" x2="55.88" y2="114.3" width="0.1524" layer="91"/>
<wire x1="55.88" y1="114.3" x2="55.88" y2="116.84" width="0.1524" layer="91"/>
<junction x="55.88" y="116.84"/>
</segment>
<segment>
<pinref part="J4" gate="G$1" pin="1"/>
<wire x1="81.28" y1="55.88" x2="71.12" y2="55.88" width="0.1524" layer="91"/>
<label x="71.12" y="55.88" size="1.778" layer="95"/>
</segment>
<segment>
<pinref part="J4" gate="G$1" pin="5"/>
<wire x1="81.28" y1="45.72" x2="71.12" y2="45.72" width="0.1524" layer="91"/>
<label x="71.12" y="45.72" size="1.778" layer="95"/>
</segment>
</net>
<net name="CAN1_L" class="0">
<segment>
<wire x1="104.14" y1="111.76" x2="119.38" y2="111.76" width="0.1524" layer="91"/>
<label x="109.22" y="111.76" size="1.778" layer="95"/>
<pinref part="J3" gate="G$1" pin="CANLOW"/>
</segment>
<segment>
<pinref part="J4" gate="G$1" pin="3"/>
<wire x1="81.28" y1="50.8" x2="71.12" y2="50.8" width="0.1524" layer="91"/>
<label x="71.12" y="50.8" size="1.778" layer="95"/>
</segment>
<segment>
<pinref part="J2" gate="G$1" pin="CAR_CANL"/>
<wire x1="101.6" y1="78.74" x2="119.38" y2="78.74" width="0.1524" layer="91"/>
<label x="109.22" y="78.74" size="1.778" layer="95"/>
</segment>
<segment>
<pinref part="SW1" gate="G$1" pin="A2"/>
<wire x1="149.86" y1="129.54" x2="139.7" y2="129.54" width="0.1524" layer="91"/>
<label x="139.7" y="129.54" size="1.778" layer="95"/>
</segment>
</net>
<net name="CAN3_L" class="0">
<segment>
<wire x1="104.14" y1="114.3" x2="119.38" y2="114.3" width="0.1524" layer="91"/>
<label x="109.22" y="114.3" size="1.778" layer="95"/>
<pinref part="J3" gate="G$1" pin="13"/>
</segment>
<segment>
<pinref part="SW1" gate="G$1" pin="A4"/>
<wire x1="149.86" y1="121.92" x2="139.7" y2="121.92" width="0.1524" layer="91"/>
<label x="139.7" y="121.92" size="1.778" layer="95"/>
</segment>
<segment>
<pinref part="R1" gate="G$1" pin="2"/>
<wire x1="180.34" y1="55.88" x2="195.58" y2="55.88" width="0.1524" layer="91"/>
<label x="185.42" y="55.88" size="1.778" layer="95"/>
</segment>
</net>
<net name="CAN3_H" class="0">
<segment>
<wire x1="104.14" y1="116.84" x2="119.38" y2="116.84" width="0.1524" layer="91"/>
<label x="109.22" y="116.84" size="1.778" layer="95"/>
<pinref part="J3" gate="G$1" pin="12"/>
</segment>
<segment>
<pinref part="SW1" gate="G$1" pin="A3"/>
<wire x1="149.86" y1="124.46" x2="139.7" y2="124.46" width="0.1524" layer="91"/>
<label x="139.7" y="124.46" size="1.778" layer="95"/>
</segment>
<segment>
<pinref part="R1" gate="G$1" pin="1"/>
<wire x1="170.18" y1="55.88" x2="154.94" y2="55.88" width="0.1524" layer="91"/>
<label x="154.94" y="55.88" size="1.778" layer="95"/>
</segment>
</net>
<net name="IGN" class="0">
<segment>
<pinref part="J4" gate="G$1" pin="4"/>
<wire x1="81.28" y1="48.26" x2="71.12" y2="48.26" width="0.1524" layer="91"/>
<label x="71.12" y="48.26" size="1.778" layer="95"/>
</segment>
<segment>
<pinref part="J2" gate="G$1" pin="IGN"/>
<wire x1="101.6" y1="86.36" x2="119.38" y2="86.36" width="0.1524" layer="91"/>
<label x="109.22" y="86.36" size="1.778" layer="95"/>
</segment>
<segment>
<pinref part="SW1" gate="G$1" pin="A7"/>
<wire x1="149.86" y1="109.22" x2="139.7" y2="109.22" width="0.1524" layer="91"/>
<label x="139.7" y="109.22" size="1.778" layer="95"/>
</segment>
<segment>
<pinref part="J3" gate="G$1" pin="8"/>
<wire x1="58.42" y1="106.68" x2="43.18" y2="106.68" width="0.1524" layer="91"/>
<label x="43.18" y="106.68" size="1.778" layer="95"/>
</segment>
<segment>
<pinref part="SW1" gate="G$1" pin="A6"/>
<wire x1="149.86" y1="114.3" x2="139.7" y2="114.3" width="0.1524" layer="91"/>
<pinref part="SW1" gate="G$1" pin="A5"/>
<wire x1="149.86" y1="116.84" x2="139.7" y2="116.84" width="0.1524" layer="91"/>
<label x="139.7" y="116.84" size="1.778" layer="95"/>
<wire x1="139.7" y1="114.3" x2="139.7" y2="116.84" width="0.1524" layer="91"/>
</segment>
</net>
<net name="IGN'" class="0">
<segment>
<pinref part="J1" gate="G$1" pin="IGN"/>
<wire x1="203.2" y1="86.36" x2="187.96" y2="86.36" width="0.1524" layer="91"/>
<label x="193.04" y="86.36" size="1.778" layer="95"/>
</segment>
<segment>
<pinref part="SW1" gate="G$1" pin="B7"/>
<wire x1="185.42" y1="109.22" x2="195.58" y2="109.22" width="0.1524" layer="91"/>
<label x="187.96" y="109.22" size="1.778" layer="95"/>
</segment>
</net>
<net name="HTR" class="0">
<segment>
<pinref part="J2" gate="G$1" pin="HTR"/>
<wire x1="60.96" y1="86.36" x2="45.72" y2="86.36" width="0.1524" layer="91"/>
<label x="45.72" y="86.36" size="1.778" layer="95"/>
</segment>
<segment>
<pinref part="SW1" gate="G$1" pin="A8"/>
<wire x1="149.86" y1="106.68" x2="139.7" y2="106.68" width="0.1524" layer="91"/>
<label x="139.7" y="106.68" size="1.778" layer="95"/>
</segment>
</net>
<net name="CAN1_H'" class="0">
<segment>
<pinref part="SW1" gate="G$1" pin="B1"/>
<wire x1="185.42" y1="132.08" x2="195.58" y2="132.08" width="0.1524" layer="91"/>
<label x="187.96" y="132.08" size="1.778" layer="95"/>
</segment>
<segment>
<pinref part="SW1" gate="G$1" pin="B3"/>
<wire x1="185.42" y1="124.46" x2="195.58" y2="124.46" width="0.1524" layer="91"/>
<label x="187.96" y="124.46" size="1.778" layer="95"/>
</segment>
<segment>
<pinref part="J1" gate="G$1" pin="CAR_CANH"/>
<wire x1="147.32" y1="78.74" x2="134.62" y2="78.74" width="0.1524" layer="91"/>
<label x="134.62" y="78.74" size="1.778" layer="95"/>
</segment>
</net>
<net name="CAN1_L'" class="0">
<segment>
<pinref part="SW1" gate="G$1" pin="B2"/>
<wire x1="185.42" y1="129.54" x2="195.58" y2="129.54" width="0.1524" layer="91"/>
<label x="187.96" y="129.54" size="1.778" layer="95"/>
</segment>
<segment>
<pinref part="SW1" gate="G$1" pin="B4"/>
<wire x1="185.42" y1="121.92" x2="195.58" y2="121.92" width="0.1524" layer="91"/>
<label x="187.96" y="121.92" size="1.778" layer="95"/>
</segment>
<segment>
<pinref part="J1" gate="G$1" pin="CAR_CANL"/>
<wire x1="187.96" y1="78.74" x2="203.2" y2="78.74" width="0.1524" layer="91"/>
<label x="193.04" y="78.74" size="1.778" layer="95"/>
</segment>
</net>
<net name="HTR'" class="0">
<segment>
<pinref part="J1" gate="G$1" pin="HTR"/>
<wire x1="147.32" y1="86.36" x2="134.62" y2="86.36" width="0.1524" layer="91"/>
<label x="134.62" y="86.36" size="1.778" layer="95"/>
</segment>
<segment>
<pinref part="SW1" gate="G$1" pin="B8"/>
<wire x1="185.42" y1="106.68" x2="195.58" y2="106.68" width="0.1524" layer="91"/>
<label x="187.96" y="106.68" size="1.778" layer="95"/>
</segment>
</net>
<net name="2" class="0">
<segment>
<pinref part="J1" gate="G$1" pin="NC"/>
<wire x1="147.32" y1="83.82" x2="134.62" y2="83.82" width="0.1524" layer="91"/>
<label x="134.62" y="83.82" size="1.778" layer="95"/>
</segment>
<segment>
<pinref part="J2" gate="G$1" pin="NC"/>
<wire x1="45.72" y1="83.82" x2="60.96" y2="83.82" width="0.1524" layer="91"/>
<label x="45.72" y="83.82" size="1.778" layer="95"/>
</segment>
</net>
<net name="3" class="0">
<segment>
<pinref part="J1" gate="G$1" pin="NC@1"/>
<wire x1="134.62" y1="76.2" x2="147.32" y2="76.2" width="0.1524" layer="91"/>
<label x="134.62" y="76.2" size="1.778" layer="95"/>
</segment>
<segment>
<pinref part="J2" gate="G$1" pin="NC@1"/>
<wire x1="45.72" y1="76.2" x2="60.96" y2="76.2" width="0.1524" layer="91"/>
<label x="45.72" y="76.2" size="1.778" layer="95"/>
</segment>
</net>
<net name="4" class="0">
<segment>
<pinref part="J1" gate="G$1" pin="NC@2"/>
<wire x1="134.62" y1="73.66" x2="147.32" y2="73.66" width="0.1524" layer="91"/>
<label x="134.62" y="73.66" size="1.778" layer="95"/>
</segment>
<segment>
<pinref part="J2" gate="G$1" pin="NC@2"/>
<wire x1="45.72" y1="73.66" x2="60.96" y2="73.66" width="0.1524" layer="91"/>
<label x="45.72" y="73.66" size="1.778" layer="95"/>
</segment>
</net>
<net name="8" class="0">
<segment>
<pinref part="J1" gate="G$1" pin="NC@4"/>
<wire x1="187.96" y1="76.2" x2="203.2" y2="76.2" width="0.1524" layer="91"/>
<label x="193.04" y="76.2" size="1.778" layer="95"/>
</segment>
<segment>
<pinref part="J2" gate="G$1" pin="NC@4"/>
<wire x1="119.38" y1="76.2" x2="101.6" y2="76.2" width="0.1524" layer="91"/>
<label x="109.22" y="76.2" size="1.778" layer="95"/>
</segment>
</net>
<net name="9" class="0">
<segment>
<pinref part="J1" gate="G$1" pin="NC@5"/>
<wire x1="203.2" y1="83.82" x2="187.96" y2="83.82" width="0.1524" layer="91"/>
<label x="193.04" y="83.82" size="1.778" layer="95"/>
</segment>
<segment>
<pinref part="J2" gate="G$1" pin="NC@5"/>
<wire x1="119.38" y1="83.82" x2="101.6" y2="83.82" width="0.1524" layer="91"/>
<label x="109.22" y="83.82" size="1.778" layer="95"/>
</segment>
</net>
</nets>
</sheet>
</sheets>
</schematic>
</drawing>
<compatibility>
<note version="8.2" severity="warning">
Since Version 8.2, EAGLE supports online libraries. The ids
of those online libraries will not be understood (or retained)
with this version.
</note>
<note version="8.3" severity="warning">
Since Version 8.3, EAGLE supports URNs for individual library
assets (packages, symbols, and devices). The URNs of those assets
will not be understood (or retained) with this version.
</note>
<note version="8.3" severity="warning">
Since Version 8.3, EAGLE supports the association of 3D packages
with devices in libraries, schematics, and board files. Those 3D
packages will not be understood (or retained) with this version.
</note>
</compatibility>
</eagle>
